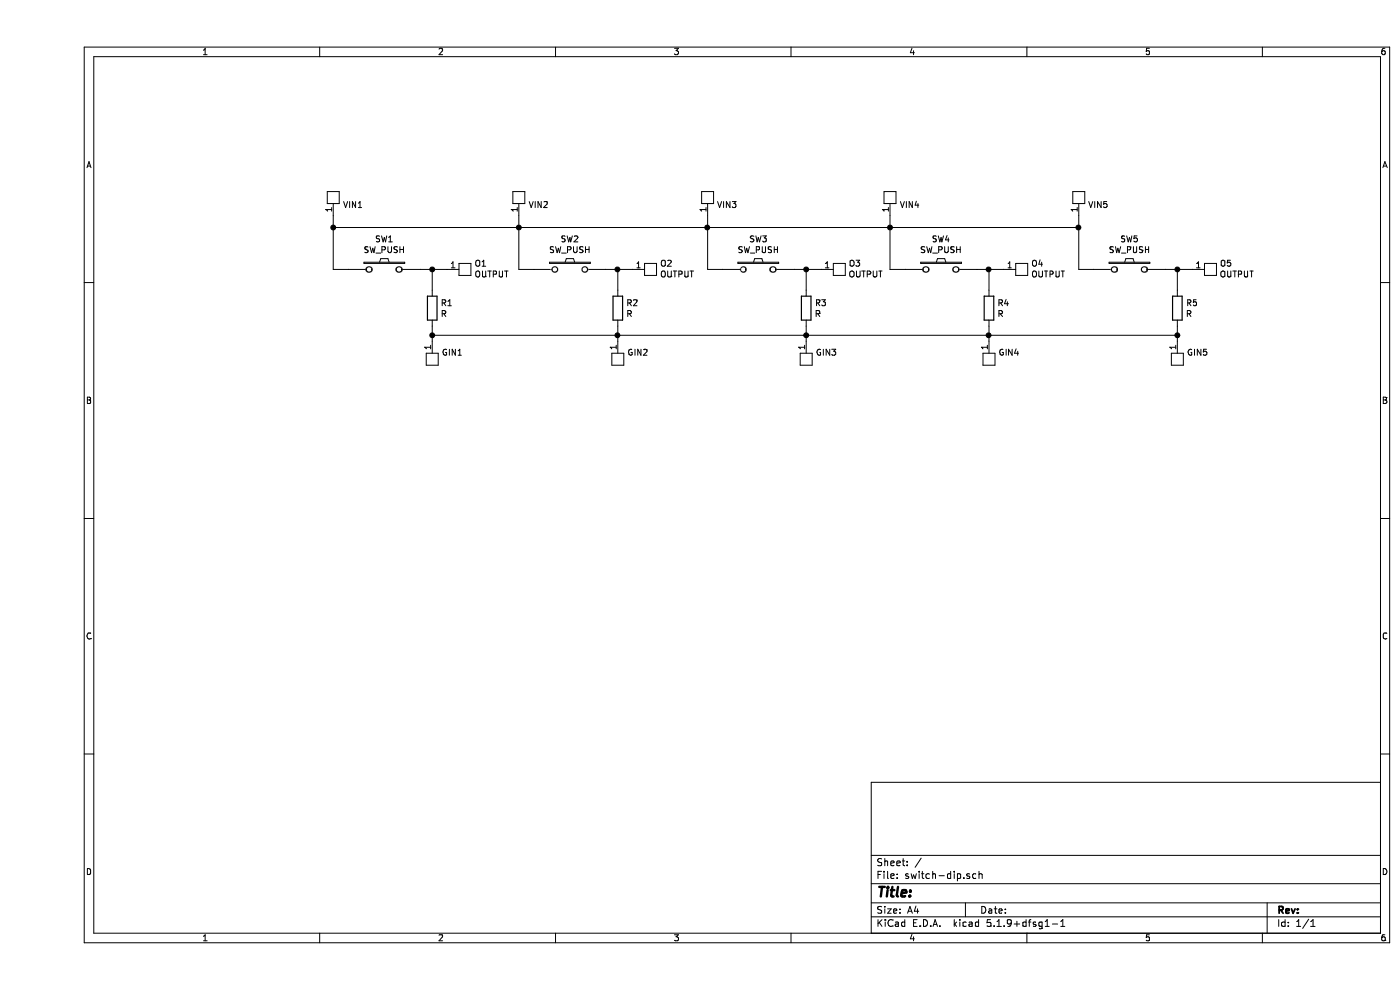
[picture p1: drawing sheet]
EESchema Schematic File Version 4
EELAYER 30 0
EELAYER END
$Descr A4 11693 8268
encoding utf-8
Sheet 1 1
Title ""
Date ""
Rev ""
Comp ""
Comment1 ""
Comment2 ""
Comment3 ""
Comment4 ""
$EndDescr
$Comp
L kbd:SW_PUSH SW1
U 1 1
P 2900 2250
F 0 "SW1" H 2900 2505 50  0000 C CNN
F 1 "SW_PUSH" H 2900 2414 50  0000 C CNN
F 2 "$switch-dip:CherryMX_Choc_1u" H 2900 2250 50  0001 C CNN
F 3 "" H 2900 2250 50  0000 C CNN
	1    2900 2250
	1    0    0    -1  
$EndComp
$Comp
L Device:R R1
U 1 1
P 3300 2575
F 0 "R1" H 3370 2621 50  0000 L CNN
F 1 "R" H 3370 2530 50  0000 L CNN
F 2 "$switch-dip:Register" V 3230 2575 50  0001 C CNN
F 3 "~" H 3300 2575 50  0001 C CNN
	1    3300 2575
	1    0    0    -1  
$EndComp
$Comp
L $switch-dip:GIN GIN1
U 1 1
P 3300 3000
F 0 "GIN1" H 3378 3058 50  0000 L CNN
F 1 "GIN" H 3300 3000 50  0001 C CNN
F 2 "$switch-dip:Pin_rect" H 3300 3000 50  0001 C CNN
F 3 "" H 3300 3000 50  0001 C CNN
	1    3300 3000
	1    0    0    -1  
$EndComp
$Comp
L $switch-dip:VIN VIN1
U 1 1
P 2475 1650
F 0 "VIN1" H 2553 1592 50  0000 L CNN
F 1 "VIN" H 2475 1800 50  0001 C CNN
F 2 "$switch-dip:Pin_circle" H 2475 1650 50  0001 C CNN
F 3 "" H 2475 1650 50  0001 C CNN
	1    2475 1650
	1    0    0    -1  
$EndComp
$Comp
L $switch-dip:OUTPUT O1
U 1 1
P 3575 2250
F 0 "O1" H 3653 2301 50  0000 L CNN
F 1 "OUTPUT" H 3653 2210 50  0000 L CNN
F 2 "$switch-dip:Pin_circle" H 3575 2250 50  0001 C CNN
F 3 "" H 3575 2250 50  0001 C CNN
	1    3575 2250
	1    0    0    -1  
$EndComp
Wire Wire Line
	2475 1800 2475 1900
Wire Wire Line
	2475 2250 2600 2250
Wire Wire Line
	3200 2250 3300 2250
Wire Wire Line
	3300 2425 3300 2250
Connection ~ 3300 2250
Wire Wire Line
	3300 2250 3425 2250
Wire Wire Line
	3300 2850 3300 2800
$Comp
L kbd:SW_PUSH SW2
U 1 1
P 4450 2250
F 0 "SW2" H 4450 2505 50  0000 C CNN
F 1 "SW_PUSH" H 4450 2414 50  0000 C CNN
F 2 "$switch-dip:CherryMX_Choc_1u" H 4450 2250 50  0001 C CNN
F 3 "" H 4450 2250 50  0000 C CNN
	1    4450 2250
	1    0    0    -1  
$EndComp
$Comp
L Device:R R2
U 1 1
P 4850 2575
F 0 "R2" H 4920 2621 50  0000 L CNN
F 1 "R" H 4920 2530 50  0000 L CNN
F 2 "$switch-dip:Register" V 4780 2575 50  0001 C CNN
F 3 "~" H 4850 2575 50  0001 C CNN
	1    4850 2575
	1    0    0    -1  
$EndComp
$Comp
L $switch-dip:GIN GIN2
U 1 1
P 4850 3000
F 0 "GIN2" H 4928 3058 50  0000 L CNN
F 1 "GIN" H 4850 3000 50  0001 C CNN
F 2 "$switch-dip:Pin_rect" H 4850 3000 50  0001 C CNN
F 3 "" H 4850 3000 50  0001 C CNN
	1    4850 3000
	1    0    0    -1  
$EndComp
$Comp
L $switch-dip:VIN VIN2
U 1 1
P 4025 1650
F 0 "VIN2" H 4103 1592 50  0000 L CNN
F 1 "VIN" H 4025 1800 50  0001 C CNN
F 2 "$switch-dip:Pin_circle" H 4025 1650 50  0001 C CNN
F 3 "" H 4025 1650 50  0001 C CNN
	1    4025 1650
	1    0    0    -1  
$EndComp
$Comp
L $switch-dip:OUTPUT O2
U 1 1
P 5125 2250
F 0 "O2" H 5203 2301 50  0000 L CNN
F 1 "OUTPUT" H 5203 2210 50  0000 L CNN
F 2 "$switch-dip:Pin_circle" H 5125 2250 50  0001 C CNN
F 3 "" H 5125 2250 50  0001 C CNN
	1    5125 2250
	1    0    0    -1  
$EndComp
Wire Wire Line
	4025 1800 4025 1900
Wire Wire Line
	4025 2250 4150 2250
Wire Wire Line
	4750 2250 4850 2250
Wire Wire Line
	4850 2425 4850 2250
Connection ~ 4850 2250
Wire Wire Line
	4850 2250 4975 2250
Wire Wire Line
	4850 2850 4850 2800
$Comp
L kbd:SW_PUSH SW3
U 1 1
P 6025 2250
F 0 "SW3" H 6025 2505 50  0000 C CNN
F 1 "SW_PUSH" H 6025 2414 50  0000 C CNN
F 2 "$switch-dip:CherryMX_Choc_1u" H 6025 2250 50  0001 C CNN
F 3 "" H 6025 2250 50  0000 C CNN
	1    6025 2250
	1    0    0    -1  
$EndComp
$Comp
L Device:R R3
U 1 1
P 6425 2575
F 0 "R3" H 6495 2621 50  0000 L CNN
F 1 "R" H 6495 2530 50  0000 L CNN
F 2 "$switch-dip:Register" V 6355 2575 50  0001 C CNN
F 3 "~" H 6425 2575 50  0001 C CNN
	1    6425 2575
	1    0    0    -1  
$EndComp
$Comp
L $switch-dip:GIN GIN3
U 1 1
P 6425 3000
F 0 "GIN3" H 6503 3058 50  0000 L CNN
F 1 "GIN" H 6425 3000 50  0001 C CNN
F 2 "$switch-dip:Pin_rect" H 6425 3000 50  0001 C CNN
F 3 "" H 6425 3000 50  0001 C CNN
	1    6425 3000
	1    0    0    -1  
$EndComp
$Comp
L $switch-dip:VIN VIN3
U 1 1
P 5600 1650
F 0 "VIN3" H 5678 1592 50  0000 L CNN
F 1 "VIN" H 5600 1800 50  0001 C CNN
F 2 "$switch-dip:Pin_circle" H 5600 1650 50  0001 C CNN
F 3 "" H 5600 1650 50  0001 C CNN
	1    5600 1650
	1    0    0    -1  
$EndComp
$Comp
L $switch-dip:OUTPUT O3
U 1 1
P 6700 2250
F 0 "O3" H 6778 2301 50  0000 L CNN
F 1 "OUTPUT" H 6778 2210 50  0000 L CNN
F 2 "$switch-dip:Pin_circle" H 6700 2250 50  0001 C CNN
F 3 "" H 6700 2250 50  0001 C CNN
	1    6700 2250
	1    0    0    -1  
$EndComp
Wire Wire Line
	5600 1800 5600 1900
Wire Wire Line
	5600 2250 5725 2250
Wire Wire Line
	6325 2250 6425 2250
Wire Wire Line
	6425 2425 6425 2250
Connection ~ 6425 2250
Wire Wire Line
	6425 2250 6550 2250
Wire Wire Line
	6425 2850 6425 2800
Wire Wire Line
	5600 1900 4025 1900
Connection ~ 5600 1900
Wire Wire Line
	5600 1900 5600 2250
Connection ~ 4025 1900
Wire Wire Line
	4025 1900 4025 2250
Wire Wire Line
	4025 1900 2475 1900
Connection ~ 2475 1900
Wire Wire Line
	2475 1900 2475 2250
Wire Wire Line
	3300 2800 4850 2800
Connection ~ 3300 2800
Wire Wire Line
	3300 2800 3300 2725
Connection ~ 4850 2800
Wire Wire Line
	4850 2800 4850 2725
Wire Wire Line
	4850 2800 6425 2800
Connection ~ 6425 2800
Wire Wire Line
	6425 2800 6425 2725
$Comp
L kbd:SW_PUSH SW4
U 1 1
P 7550 2250
F 0 "SW4" H 7550 2505 50  0000 C CNN
F 1 "SW_PUSH" H 7550 2414 50  0000 C CNN
F 2 "$switch-dip:CherryMX_Choc_1u" H 7550 2250 50  0001 C CNN
F 3 "" H 7550 2250 50  0000 C CNN
	1    7550 2250
	1    0    0    -1  
$EndComp
$Comp
L Device:R R4
U 1 1
P 7950 2575
F 0 "R4" H 8020 2621 50  0000 L CNN
F 1 "R" H 8020 2530 50  0000 L CNN
F 2 "$switch-dip:Register" V 7880 2575 50  0001 C CNN
F 3 "~" H 7950 2575 50  0001 C CNN
	1    7950 2575
	1    0    0    -1  
$EndComp
$Comp
L $switch-dip:GIN GIN4
U 1 1
P 7950 3000
F 0 "GIN4" H 8028 3058 50  0000 L CNN
F 1 "GIN" H 7950 3000 50  0001 C CNN
F 2 "$switch-dip:Pin_rect" H 7950 3000 50  0001 C CNN
F 3 "" H 7950 3000 50  0001 C CNN
	1    7950 3000
	1    0    0    -1  
$EndComp
$Comp
L $switch-dip:VIN VIN4
U 1 1
P 7125 1650
F 0 "VIN4" H 7203 1592 50  0000 L CNN
F 1 "VIN" H 7125 1800 50  0001 C CNN
F 2 "$switch-dip:Pin_circle" H 7125 1650 50  0001 C CNN
F 3 "" H 7125 1650 50  0001 C CNN
	1    7125 1650
	1    0    0    -1  
$EndComp
$Comp
L $switch-dip:OUTPUT O4
U 1 1
P 8225 2250
F 0 "O4" H 8303 2301 50  0000 L CNN
F 1 "OUTPUT" H 8303 2210 50  0000 L CNN
F 2 "$switch-dip:Pin_circle" H 8225 2250 50  0001 C CNN
F 3 "" H 8225 2250 50  0001 C CNN
	1    8225 2250
	1    0    0    -1  
$EndComp
Wire Wire Line
	7125 1800 7125 1900
Wire Wire Line
	7125 2250 7250 2250
Wire Wire Line
	7850 2250 7950 2250
Wire Wire Line
	7950 2425 7950 2250
Connection ~ 7950 2250
Wire Wire Line
	7950 2250 8075 2250
Wire Wire Line
	7950 2850 7950 2800
$Comp
L kbd:SW_PUSH SW5
U 1 1
P 9125 2250
F 0 "SW5" H 9125 2505 50  0000 C CNN
F 1 "SW_PUSH" H 9125 2414 50  0000 C CNN
F 2 "$switch-dip:CherryMX_Choc_1u" H 9125 2250 50  0001 C CNN
F 3 "" H 9125 2250 50  0000 C CNN
	1    9125 2250
	1    0    0    -1  
$EndComp
$Comp
L Device:R R5
U 1 1
P 9525 2575
F 0 "R5" H 9595 2621 50  0000 L CNN
F 1 "R" H 9595 2530 50  0000 L CNN
F 2 "$switch-dip:Register" V 9455 2575 50  0001 C CNN
F 3 "~" H 9525 2575 50  0001 C CNN
	1    9525 2575
	1    0    0    -1  
$EndComp
$Comp
L $switch-dip:GIN GIN5
U 1 1
P 9525 3000
F 0 "GIN5" H 9603 3058 50  0000 L CNN
F 1 "GIN" H 9525 3000 50  0001 C CNN
F 2 "$switch-dip:Pin_rect" H 9525 3000 50  0001 C CNN
F 3 "" H 9525 3000 50  0001 C CNN
	1    9525 3000
	1    0    0    -1  
$EndComp
$Comp
L $switch-dip:VIN VIN5
U 1 1
P 8700 1650
F 0 "VIN5" H 8778 1592 50  0000 L CNN
F 1 "VIN" H 8700 1800 50  0001 C CNN
F 2 "$switch-dip:Pin_circle" H 8700 1650 50  0001 C CNN
F 3 "" H 8700 1650 50  0001 C CNN
	1    8700 1650
	1    0    0    -1  
$EndComp
$Comp
L $switch-dip:OUTPUT O5
U 1 1
P 9800 2250
F 0 "O5" H 9878 2301 50  0000 L CNN
F 1 "OUTPUT" H 9878 2210 50  0000 L CNN
F 2 "$switch-dip:Pin_circle" H 9800 2250 50  0001 C CNN
F 3 "" H 9800 2250 50  0001 C CNN
	1    9800 2250
	1    0    0    -1  
$EndComp
Wire Wire Line
	8700 1800 8700 1900
Wire Wire Line
	8700 2250 8825 2250
Wire Wire Line
	9425 2250 9525 2250
Wire Wire Line
	9525 2425 9525 2250
Connection ~ 9525 2250
Wire Wire Line
	9525 2250 9650 2250
Wire Wire Line
	9525 2850 9525 2800
Wire Wire Line
	8700 1900 7125 1900
Connection ~ 8700 1900
Wire Wire Line
	8700 1900 8700 2250
Connection ~ 7125 1900
Wire Wire Line
	7125 1900 7125 2250
Wire Wire Line
	7125 1900 5600 1900
Wire Wire Line
	6400 2800 6425 2800
Connection ~ 7950 2800
Wire Wire Line
	7950 2800 7950 2725
Wire Wire Line
	7950 2800 9525 2800
Connection ~ 9525 2800
Wire Wire Line
	9525 2800 9525 2725
Wire Wire Line
	5600 1900 5575 1900
Wire Wire Line
	6425 2800 7950 2800
$EndSCHEMATC
